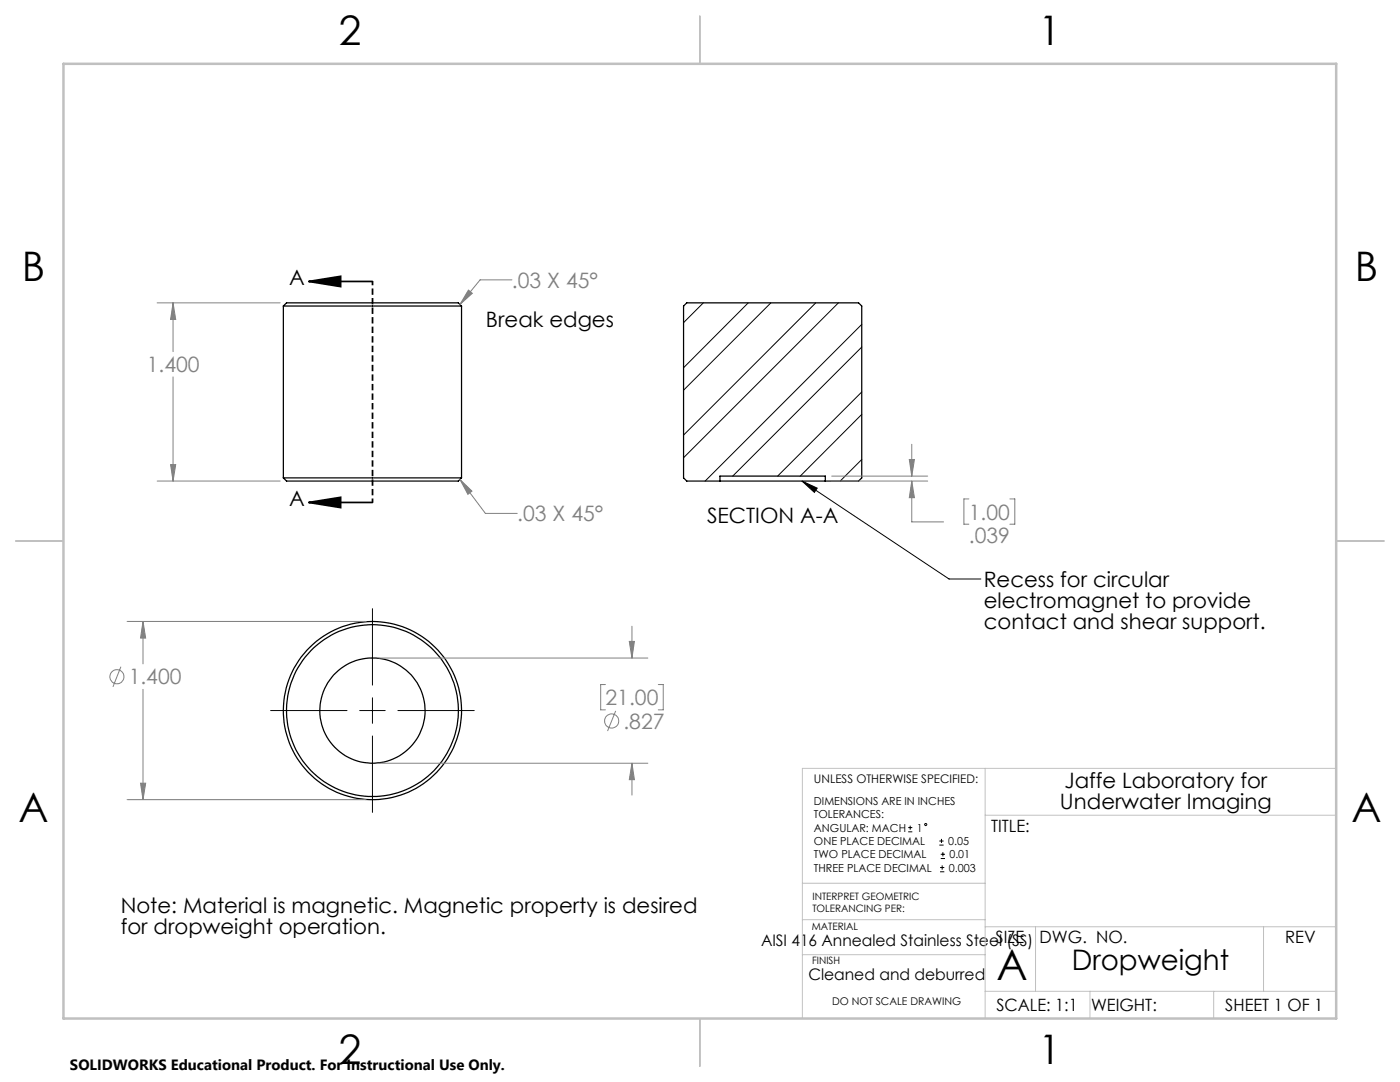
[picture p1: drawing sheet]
<svg xmlns="http://www.w3.org/2000/svg" width="279mm" height="216mm" viewBox="0 0 279 216" stroke-linecap="round" stroke-linejoin="round" font-family="sans-serif">
<g fill="none" stroke="#000" stroke-width=".25">
<path d="M56.6 61.1h35.5M56.6 61.1l.6-.7h34.3l.6 .7M56.6 61.1v34.3M92.1 61.1v34.3M56.6 95.4h35.5M56.6 95.4l.6 .6h34.3l.6-.6M143.7 96h21M143.7 96h-6.6l-.7-.6v-34.3l.7-.7h34.2l.7 .7v34.3l-.7 .6h-6.6M143.7 96v-1h21v1"/>
<circle cx="74.3" cy="141.8" r="17.8"/>
<circle cx="74.3" cy="141.8" r="17.1"/>
<circle cx="74.3" cy="141.8" r="10.5"/>
</g>
<g fill="none" stroke="#000" stroke-width=".2">
<path d="M140.4 60.4l-4 4M149.3 60.4l-12.9 13M153.8 60.4l-17.4 17.5M162.8 60.4l-26.4 26.4M167.3 60.4l-30.9 30.9M172 64.7l-31.3 31.3M172 78.2l-16.8 16.8M172 69.3l-25.8 25.7M160.1 96l29.3 19.5h6.4M160.1 96l3 1.4-.6 .8zM172 91.7l-4.3 4.3M172 82.7l-12.3 12.3"/>
<path d="M74.3 121.5v15.2M74.3 139.2v5.1M54 141.8h15.3M71.8 141.8h5.1M74.3 146.9v15.2M79.4 141.8h15.3M181.3 166h.8M181.3 165.1h.8M181.6 164.7v.9M187.5 168.6h.8M187.5 167.8h.8M187.6 174h.9"/>
<path d="M187.6 173.1h.9M187.7 171.3h.9M187.7 170.5h.9M187.9 167.4v.8M188 172.7v.8M188.2 170v.9"/>
<circle cx="184.8" cy="164.5" r=".2"/>
</g>
<g fill="none" stroke="#808080" stroke-width=".2">
<path d="M93.5 57.9l.8 .6-2.5 2.2zM102.2 55.8h-6.4l-4 4.9M31.4 60.4h24.5M34.5 60.4l.6 3.3h-1.1zM34.5 60.4v9.8M34.5 75.2v20.8M31.4 96h24.5M34 92.7h1.1l-.6 3.3zM91.8 95.7l5.1 6.7h6.3M91.8 95.7l2.4 2.3-.8 .6zM166 96h19.1M166 95h19.1"/>
<path d="M181.5 91.7h1l-.5 3.3zM182 96v8.1h6.3M182 88.7v6.3M182 96l.5 3.3h-1zM193.4 99.6h-1v5h1M201.5 99.6h1v5h-1M24.1 133l-1.6 4.1M25.4 124h47.7M28.5 124v8.5M28.5 137.5v22.1M28.5 124l.6 3.3h-1.1zM75.6 131.3h53.7"/>
<path d="M120.8 136.6h-.9v5h.9M125.6 128h1l-.5 3.3zM126.1 125v6.3M131.4 136.6h1v5h-1M25.4 159.6h47.7M28 156.3h1.1l-.6 3.3zM75.6 152.3h53.7M122.9 141.9l-1.7 4M126.1 152.3v6.3M126.1 152.3l.5 3.3h-1z"/>
<circle cx="23.3" cy="135" r="1.41"/>
<circle cx="122.1" cy="143.9" r="1.41"/>
</g>
<path d="M61.6 56.2h12.7M61.6 56.2l6.4-1.1v2.1zM61.6 100.3h12.7M61.6 100.3l6.4-1.1v2.1z" fill="none" stroke="#000" stroke-width=".35"/>
<path d="M74.3 56.2v44" fill="none" stroke="#000" stroke-width=".35" stroke-dasharray="1.3 .6" stroke-dashoffset=".5" stroke-linecap="butt"/>
<path d="M196.6 153.3v49.9M266.7 153.3h-106.6v49.9M160.1 176.2h36.5M196.6 162.7h70.1M160.1 190.5h36.5M160.1 183.5h36.5M196.6 197.8h70.1M196.6 184.9h70.1M206.7 184.9v12.9M217.5 197.8v5.4M242.2 197.8v5.4M252.2 184.9v12.9" fill="none" stroke="#c0c0c0" stroke-width=".2"/>
<path d="M139.7 3.2v9.5M3.1 107.9h9.6M266.7 107.9h9.5M139.7 203.2v9.6" fill="none" stroke="#c0c0c0" stroke-width=".25"/>
<path d="M12.7 12.7h254v190.5h-254z" fill="none" stroke="#c0c0c0" stroke-width=".5"/>
<g fill="#000">
<path d="M160.1 96l3 1.4-.6 .8z"/>
<path d="M61.6 56.2l6.4-1.1v2.1zM61.6 100.3l6.4-1.1v2.1z"/>
</g>
<path d="M34.5 60.4l.6 3.3h-1.1zM34 92.7h1.1l-.6 3.3zM93.5 57.9l.8 .6-2.5 2.2zM91.8 95.7l2.4 2.3-.8 .6zM28.5 124l.6 3.3h-1.1zM28 156.3h1.1l-.6 3.3zM125.6 128h1l-.5 3.3zM126.1 152.3l.5 3.3h-1zM181.5 91.7h1l-.5 3.3zM182 96l.5 3.3h-1z" fill="#808080"/>
<text font-size="8.5" x="198.9" y="195.5">A</text>
<g font-size="8.1">
<text x="67.6" y="8.9">2</text>
<text x="207.3" y="8.9">1</text>
<text x="4.4" y="56.2">B</text>
<text x="270.4" y="56.2">B</text>
<text x="3.7" y="164.1">A</text>
<text x="269.7" y="164.1">A</text>
<text x="67.6" y="212.4">2</text>
<text x="207.3" y="212.4">1</text>
</g>
<text font-size="5.6" x="213.9" y="193.5">Dropweight</text>
<g font-size="4.2">
<text x="57.7" y="56.9">A</text>
<text x="97" y="65.3">Break edges</text>
<text x="57.7" y="101">A</text>
<text x="141.1" y="104.4">SECTION A-A</text>
<text x="196.3" y="117.1">Recess for circular</text>
<text x="196.3" y="121.3">electromagnet to provide</text>
<text x="196.3" y="125.5">contact and shear support.</text>
<text x="211.5" y="161.5">Underwater Imaging</text>
<text x="212.4" y="157.3">Jaffe Laboratory for</text>
<text x="24.1" y="182.2">Note: Material is magnetic. Magnetic property is desired</text>
<text x="24.1" y="186.4">for dropweight operation.</text>
</g>
<g font-size="4.2" fill="#808080">
<text x="102.2" y="57.4">.03 X 45°</text>
<text x="29.3" y="74.3">1.400</text>
<text x="103.2" y="104">.03 X 45°</text>
<text x="193.4" y="103.7">1.00</text>
<text x="193.4" y="108.4">.039</text>
<text x="25.7" y="136.6">1.400</text>
<text x="120.8" y="140.7">21.00</text>
<text x="124.4" y="145.4">.827</text>
</g>
<g font-size="3.4">
<text x="197.8" y="166">TITLE:</text>
<text x="198.7" y="188.1">SIZE</text>
<text x="207.5" y="188.1">DWG. NO.</text>
<text x="256.5" y="188.2">REV</text>
<text x="198.8" y="201.7">SCALE: 1:1</text>
<text x="217.7" y="201.8">WEIGHT:</text>
<text x="244.5" y="201.7">SHEET 1 OF 1</text>
</g>
<g font-size="3.2">
<text x="151.9" y="188.7">AISI 416 Annealed Stainless Steel (SS)</text>
<text x="161.3" y="195.5">Cleaned and deburred</text>
</g>
<text font-size="3" x="14" y="213.5">SOLIDWORKS Educational Product. For Instructional Use Only.</text>
<text font-size="2.4" x="162.4" y="156.2">UNLESS OTHERWISE SPECIFIED:</text>
<g font-size="2.2">
<text x="162.4" y="160.7">DIMENSIONS ARE IN INCHES</text>
<text x="162.4" y="163.3">TOLERANCES:</text>
<text x="162.4" y="166">ANGULAR: MACH</text>
<text x="183" y="166">1</text>
<text x="162.4" y="173.9">THREE PLACE DECIMAL</text>
<text x="162.4" y="171.3">TWO PLACE DECIMAL</text>
<text x="162.4" y="168.6">ONE PLACE DECIMAL</text>
<text x="189.2" y="168.6">0.05</text>
<text x="189.4" y="173.9">0.003</text>
<text x="189.5" y="171.3">0.01</text>
</g>
<text font-size="2.1" x="166.1" y="200.5">DO NOT SCALE DRAWING</text>
<g font-size="2">
<text x="162.1" y="179.5">INTERPRET GEOMETRIC</text>
<text x="162" y="185.6">MATERIAL</text>
<text x="162.1" y="182">TOLERANCING PER:</text>
<text x="162.1" y="192.4">FINISH</text>
</g>
</svg>
